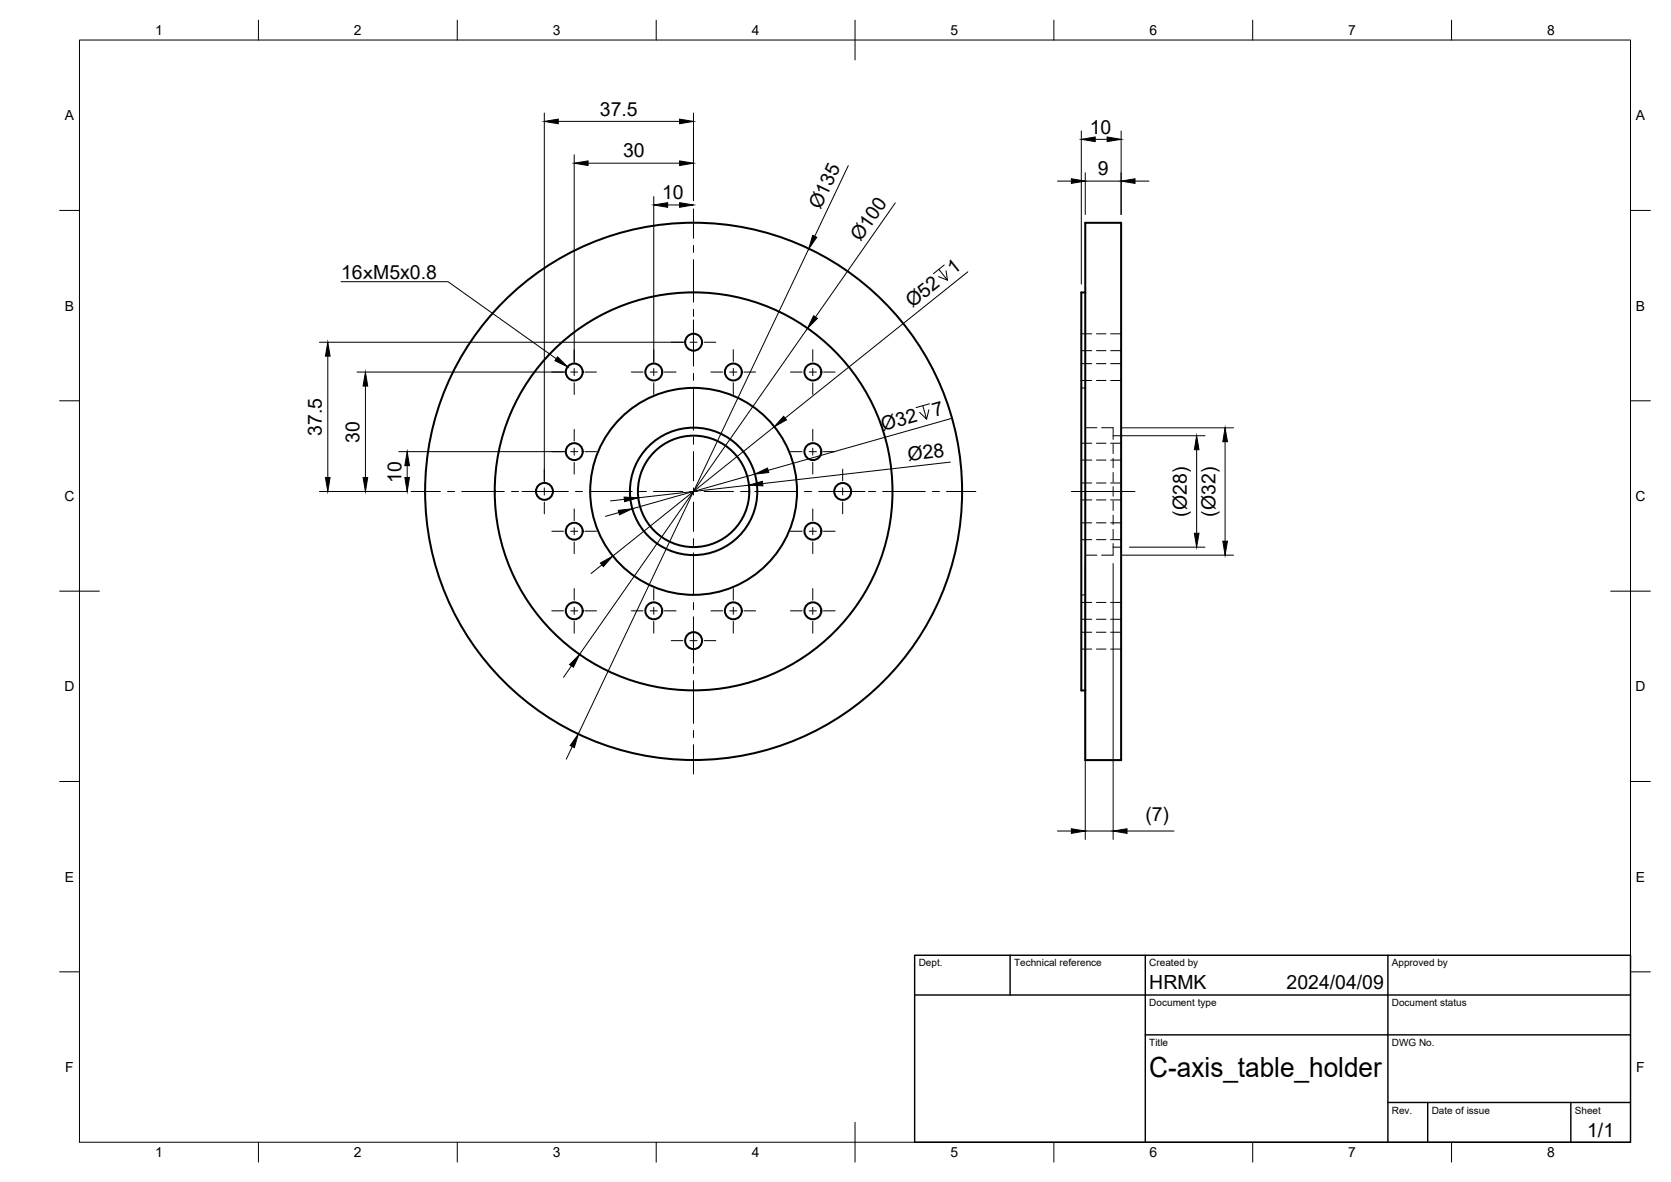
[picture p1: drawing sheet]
<svg xmlns="http://www.w3.org/2000/svg" width="420mm" height="297mm" viewBox="0 0 420 297" stroke-linecap="round" stroke-linejoin="round" font-family="sans-serif">
<!-- layer: Visible -->
<g fill="none" stroke="#000" stroke-width=".51">
<path d="M272.9 56h9v135h-9zM272.9 73.5h-1v100h1"/>
<circle cx="144.4" cy="93.5" r="2.13"/>
<circle cx="164.4" cy="93.5" r="2.13"/>
<circle cx="174.4" cy="86" r="2.13"/>
<circle cx="184.4" cy="93.5" r="2.13"/>
<circle cx="204.4" cy="93.5" r="2.13"/>
<circle cx="144.4" cy="113.5" r="2.13"/>
<circle cx="204.4" cy="113.5" r="2.13"/>
<circle cx="136.9" cy="123.5" r="2.13"/>
<circle cx="144.4" cy="133.5" r="2.13"/>
<circle cx="174.4" cy="123.5" r="26"/>
<circle cx="174.4" cy="123.5" r="14"/>
<circle cx="174.4" cy="123.5" r="16"/>
<circle cx="174.4" cy="123.5" r="50"/>
<circle cx="174.4" cy="123.5" r="67.5"/>
<circle cx="204.4" cy="133.5" r="2.13"/>
<circle cx="211.9" cy="123.5" r="2.13"/>
<circle cx="144.4" cy="153.5" r="2.13"/>
<circle cx="164.4" cy="153.5" r="2.13"/>
<circle cx="184.4" cy="153.5" r="2.13"/>
<circle cx="204.4" cy="153.5" r="2.13"/>
<circle cx="174.4" cy="161" r="2.13"/>
</g>
<!-- layer: Hidden -->
<g fill="none" stroke="#000" stroke-width=".25">
<path d="M271.9 83.9h2.6M271.9 88.1h2.6M271.9 97.5h1M271.9 95.6h2.6M271.9 91.4h2.6M275.7 83.9h2.4M275.7 88.1h2.4M275.7 95.6h2.4M275.7 91.4h2.4M279.3 83.9h2.6M279.3 88.1h2.6M279.3 95.6h2.6"/>
<path d="M279.3 91.4h2.6M271.9 111.4h2.6M271.9 115.6h2.6M272.9 107.5h2.9M275.7 111.4h2.4M275.7 115.6h2.4M277 107.5h2.9v2.9M279.3 111.4h2.6M279.3 115.6h2.6M279.9 111.6v2.4M279.9 115.2v2.3M279.9 118.7v2.4"/>
<path d="M279.9 109.5h2M271.9 121.4h2.6M271.9 125.6h2.6M271.9 131.4h2.6M271.9 135.6h2.6M272.9 139.5h2.9M275.7 121.4h2.4M275.7 125.6h2.4M275.7 131.4h2.4M275.7 135.6h2.4M279.3 121.4h2.6M279.3 125.6h2.6"/>
<path d="M279.3 131.4h2.6M279.3 135.6h2.6M279.9 122.3v2.4M279.9 125.9v2.4M279.9 129.5v2.3M279.9 133v2.4M279.9 136.6v2.9h-2.9M279.9 137.5h2M271.9 158.9h2.6M271.9 149.5h1M271.9 155.6h2.6M271.9 151.4h2.6"/>
<path d="M275.7 158.9h2.4M275.7 155.6h2.4M275.7 151.4h2.4M279.3 158.9h2.6M279.3 155.6h2.6M279.3 151.4h2.6M271.9 163.1h2.6M275.7 163.1h2.4M279.3 163.1h2.6"/>
</g>
<!-- layer: BORDER -->
<g fill="none" stroke="#000" stroke-width=".25">
<path d="M20 10.1h390v276.9h-390zM65 5.1v5M115 5.1v5M165 5.1v5M215 5.1v10M265 5.1v5M315 5.1v5M365 5.1v5M15 52.9h5M410 52.9h5M15 100.7h5M410 100.7h5"/>
<path d="M15 148.6h10M405 148.6h10M15 196.4h5M410 196.4h5M15 244.2h5M410 244.2h5M65 287v5M115 287v5M165 287v5M215 282.1v9.9M265 287v5M315 287v5"/>
<path d="M365 287v5"/>
</g>
<!-- layer: TITLEBLOCK -->
<path d="M230 240.1h180v46.9h-180zM230 250h180M254 240.1v9.9M288 240.1v46.9M349 240.1v46.9M288 260.1h122M349 277.1h61M359 277.1v9.9M395 277.1v9.9" fill="none" stroke="#000" stroke-width=".36"/>
<!-- layer: FD_Dimensions -->
<g fill="none" stroke="#000" stroke-width=".25">
<path d="M136.9 28.4v93M140.4 30.5h30.5M144.4 38.9v52.5M174.4 28.4v22M271.9 32.9v38.5M275.4 35h3M281.9 32.9v21M147.9 41h23M164.4 49.4v42M167.9 51.5h3M213.3 41.6l-8.4 17.8M225.1 51l-20.1 28.7"/>
<path d="M265.9 45.5h3.5M272.9 43.4v10.5M272.9 45.5h9M285.4 45.5h3.5M203.3 62.6l-57.9 121.9M236.1 67.7l2.1 2.7-2.2-.9M237.4 66.6l-2.7 2.2M237.9 68l.3 2.4M243.4 68.3l-46 36.8M80.3 86h92M82.4 89.5v30.5M89.8 93.5h52.5"/>
<path d="M91.9 97v23M203 82.5l-57.3 82M100.3 113.5h42M102.4 117v3M189.8 119.2l-30.8 8.7M194.7 107.3l-40.6 32.4M232 102l1 3.3-1.8-1.7M233.6 103l-.6 2.3M233.7 101.5l-3.4 .9M239 116.1l-47.2 5.4M239.1 105.2l-46 13M282 107.5h28.2"/>
<path d="M282 109.5h21M300.9 113v21M308 111v25M80.3 123.5h22.2M155.6 128.8l-3.3 1M157 125.5l-3.5 .4M188.3 121.9l-27.8 3.2M282 139.5h28.2M284 137.5h19M151.3 142l-2.7 2.1M272.9 141.6v69.4M279.9 141.6v69.4"/>
<path d="M143.7 167.3l-2 2.9M143.9 187.6l-1.5 3.2M265.9 208.8h3.5M272.9 208.8h7M283.4 208.8h11.8"/>
</g>
<g fill="#000" stroke="#000" stroke-width=".25">
<path d="M136.9 30.5l3.5-.6v1.2zM170.9 29.9l3.5 .6-3.5 .6zM271.9 35l3.5-.6v1.2zM278.4 34.4l3.5 .6-3.5 .6zM144.4 41l3.5-.6v1.2zM164.4 51.5l3.5-.6v1.2zM170.9 50.9l3.5 .6-3.5 .6zM170.9 40.4l3.5 .6-3.5 .6zM204.3 59.1l1.1 .5-2.1 3zM269.4 44.9l3.5 .6-3.5 .6zM281.9 45.5l3.5-.6v1.2zM204.6 79.3l.9 .7-2.5 2.5z"/>
<path d="M82.4 86l.6 3.5h-1.2zM91.9 93.5l.6 3.5h-1.2zM102.4 113.5l.6 3.5h-1.2zM189.8 119.2l3.2-1.6 .3 1.2zM197 104.6l.8 .9-3.1 1.8zM300.9 109.5l.6 3.5h-1.2zM308 107.5l.6 3.5h-1.1zM81.8 120h1.2l-.6 3.5zM91.3 120h1.2l-.6 3.5zM101.8 120h1.2l-.6 3.5zM155.4 128.3l3.6-.4-3.2 1.5zM156.9 124.9l3.6 .2-3.4 1z"/>
<path d="M188.3 121.9l3.4-.9 .1 1.1zM300.3 134h1.2l-.6 3.5zM307.5 136h1.1l-.6 3.5zM151 141.5l3.1-1.8-2.4 2.7zM145.7 164.5l-1.5 3.2-1-.7zM145.4 184.5l-1 3.4-1-.5zM269.4 208.3l3.5 .5-3.5 .6zM279.9 208.8l3.5-.5v1.1z"/>
</g>
<!-- layer: Smart Centers -->
<g fill="none" stroke="#000" stroke-width=".25">
<path d="M174.4 52.5v7.4M174.4 61.7v1.7M174.4 65.2v10.8M174.4 77.7v1.8M138.7 93.5h3M143.5 93.5h1.8M144.4 87.9v2.9M144.4 92.6v1.8M144.4 96.2v2.9M147 93.5h3M158.7 93.5h3M163.5 93.5h1.8"/>
<path d="M164.4 87.9v2.9M164.4 92.6v1.8M164.4 96.2v2.9M167 93.5h3M168.8 86h2.9M173.5 86h1.8M174.4 80.4v11.6M174.4 93.8v1.8M174.4 97.4v10.7M177.1 86h2.9M178.8 93.5h2.9M183.5 93.5h1.8"/>
<path d="M184.4 87.9v2.9M184.4 92.6v1.8M184.4 96.2v2.9M187 93.5h3M198.8 93.5h2.9M203.5 93.5h1.8M204.4 87.9v2.9M204.4 92.6v1.8M204.4 96.2v2.9M207.1 93.5h2.9M136.9 117.9v2.9M138.7 113.5h3"/>
<path d="M143.5 113.5h1.8M144.4 107.9v2.9M144.4 112.6v1.8M144.4 116.2v2.9M147 113.5h3M174.4 109.9v1.8M174.4 113.5v7.3M198.8 113.5h2.9M203.5 113.5h1.8M204.4 107.9v2.9M204.4 112.6v1.8M204.4 116.2v2.9"/>
<path d="M207.1 113.5h2.9M211.9 117.9v2.9M103.4 123.5h7.3M112.5 123.5h1.8M116.1 123.5h10.7M128.6 123.5h1.8M131.3 123.5h11.6M136.9 122.6v1.8M136.9 126.2v2.9M138.7 133.5h3M143.5 133.5h1.8M144.4 127.9v2.9"/>
<path d="M144.4 132.6v1.8M144.4 136.2v2.9M144.7 123.5h1.8M147 133.5h3M148.3 123.5h10.7M160.8 123.5h1.7M164.3 123.5h7.4M173.5 123.5h1.8M174.4 122.6v1.8M174.4 126.2v7.3M174.4 135.3v1.8M174.4 138.9v10.7"/>
<path d="M177.1 123.5h7.3M186.2 123.5h1.8M189.8 123.5h10.7M198.8 133.5h2.9M202.3 123.5h1.8M203.5 133.5h1.8M204.4 127.9v2.9M204.4 132.6v1.8M204.4 136.2v2.9M205.8 123.5h11.7M207.1 133.5h2.9M211.9 122.6v1.8"/>
<path d="M211.9 126.2v2.9M218.4 123.5h1.7M221.9 123.5h10.7M234.4 123.5h1.8M238 123.5h7.4M269.4 123.5h16M138.7 153.5h3M143.5 153.5h1.8M144.4 147.9v2.9M144.4 152.6v1.8M144.4 156.2v2.9M147 153.5h3"/>
<path d="M158.7 153.5h3M163.5 153.5h1.8M164.4 147.9v2.9M164.4 152.6v1.8M164.4 156.2v2.9M167 153.5h3M174.4 151.4v1.8M174.4 155v11.6M178.8 153.5h2.9M183.5 153.5h1.8M184.4 147.9v2.9M184.4 152.6v1.8"/>
<path d="M184.4 156.2v2.9M187 153.5h3M198.8 153.5h2.9M203.5 153.5h1.8M204.4 147.9v2.9M204.4 152.6v1.8M204.4 156.2v2.9M207.1 153.5h2.9M168.8 161h2.9M173.5 161h1.8M174.4 167.5v1.8M174.4 171.1v10.7"/>
<path d="M177.1 161h2.9M174.4 183.6v1.7M174.4 187.1v7.4"/>
</g>
<!-- layer: Hole Notes -->
<path d="M140.2 89.7l2.5 2.5-3.2-1.6z" fill="#000" stroke="#000" stroke-width=".25"/>
<path d="M85.8 70.8h26.8l27.3 19.4" fill="none" stroke="#000" stroke-width=".25"/>
<text font-size="7" x="289" y="270.6">C-axis_table_holder</text>
<g font-size="4.9">
<text x="150.9" y="29">37.5</text>
<text x="274" y="33.6">10</text>
<text x="156.7" y="39.5">30</text>
<text x="276" y="44.1">9</text>
<text x="166.5" y="50">10</text>
<text x="206.3" y="52.9" transform="rotate(-65 206.3 52.9)">Ø135</text>
<text x="216.3" y="60.9" transform="rotate(-55 216.3 60.9)">Ø100</text>
<text x="85.8" y="70.1">16ｘM5x0.8</text>
<text x="239.9" y="69.1" transform="rotate(-39 239.9 69.1)">1</text>
<text x="229.4" y="77.5" transform="rotate(-39 229.4 77.5)">Ø52</text>
<text x="235" y="104.8" transform="rotate(-16 235 104.8)">7</text>
<text x="81" y="109.5" transform="rotate(-90 81 109.5)">37.5</text>
<text x="90.4" y="111.2" transform="rotate(-90 90.4 111.2)">30</text>
<text x="222.1" y="108.4" transform="rotate(-16 222.1 108.4)">Ø32</text>
<text x="228.4" y="115.8" transform="rotate(-7 228.4 115.8)">Ø28</text>
<text x="100.9" y="121.4" transform="rotate(-90 100.9 121.4)">10</text>
<text x="298.4" y="129.8" transform="rotate(-90 298.4 129.8)">(Ø28)</text>
<text x="305.6" y="129.8" transform="rotate(-90 305.6 129.8)">(Ø32)</text>
<text x="288" y="206.4">(7)</text>
<text x="289" y="248.5">HRMK</text>
<text x="323.5" y="248.5">2024/04/09</text>
<text x="399.1" y="285.7">1/1</text>
</g>
<g font-size="3.5">
<text x="39" y="8.8">1</text>
<text x="89" y="8.8">2</text>
<text x="139" y="8.8">3</text>
<text x="189" y="8.8">4</text>
<text x="239" y="8.8">5</text>
<text x="289" y="8.8">6</text>
<text x="339" y="8.8">7</text>
<text x="389" y="8.8">8</text>
<text x="16.3" y="30.2">A</text>
<text x="411.3" y="30.2">A</text>
<text x="16.3" y="78">B</text>
<text x="411.3" y="78">B</text>
<text x="16.2" y="125.9">C</text>
<text x="411.2" y="125.9">C</text>
<text x="16.2" y="173.7">D</text>
<text x="411.2" y="173.7">D</text>
<text x="16.3" y="221.6">E</text>
<text x="411.3" y="221.6">E</text>
<text x="16.4" y="269.4">F</text>
<text x="411.4" y="269.4">F</text>
<text x="39" y="290.8">1</text>
<text x="89" y="290.8">2</text>
<text x="139" y="290.8">3</text>
<text x="189" y="290.8">4</text>
<text x="239" y="290.8">5</text>
<text x="289" y="290.8">6</text>
<text x="339" y="290.8">7</text>
<text x="389" y="290.8">8</text>
</g>
<g font-size="2.5">
<text x="231" y="242.9">Dept.</text>
<text x="255" y="242.9">Technical reference</text>
<text x="289" y="242.9">Created by</text>
<text x="350" y="242.9">Approved by</text>
<text x="289" y="252.8">Document type</text>
<text x="350" y="252.8">Document status</text>
<text x="289" y="262.9">Title</text>
<text x="350" y="262.9">DWG No.</text>
<text x="350" y="279.9">Rev.</text>
<text x="360" y="279.9">Date of issue</text>
<text x="396" y="279.9">Sheet</text>
</g>
</svg>
